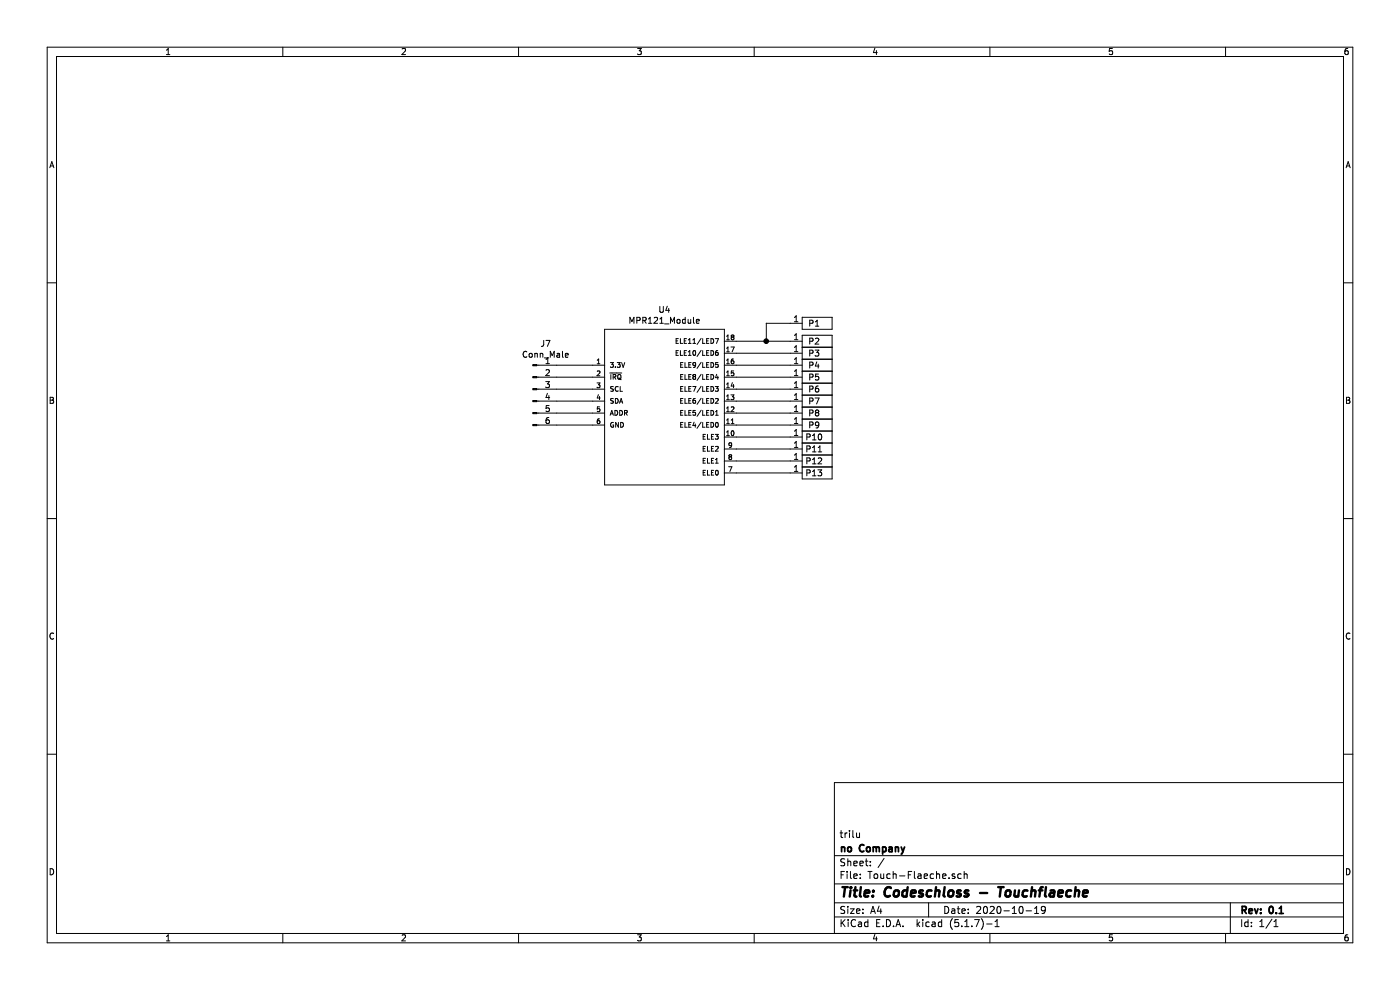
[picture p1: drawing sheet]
EESchema Schematic File Version 4
EELAYER 30 0
EELAYER END
$Descr A4 11693 8268
encoding utf-8
Sheet 1 1
Title "Codeschloss - Touchflaeche"
Date "2020-10-19"
Rev "0.1"
Comp "no Company"
Comment1 "trilu"
Comment2 ""
Comment3 ""
Comment4 ""
$EndDescr
$Comp
L Touchpad:MPR121_Module U4
U 1 1
P 5550 3350
F 0 "U4" H 5550 4115 50  0000 C CNN
F 1 "MPR121_Module" H 5550 4024 50  0000 C CNN
F 2 "touchpad:MPR121_SMD" H 5550 3350 50  0001 C CNN
F 3 "" H 5550 3350 50  0001 C CNN
	1    5550 3350
	1    0    0    -1  
$EndComp
$Comp
L Touchpad:touchpad_small P2
U 1 1
P 6850 2850
F 0 "P2" H 6800 2850 50  0000 C CNN
F 1 "touchpad_small" H 6900 2950 50  0001 C CNN
F 2 "touchpad:touchpad_small" H 6850 2900 50  0001 C CNN
F 3 "" H 6850 2900 50  0001 C CNN
	1    6850 2850
	1    0    0    -1  
$EndComp
$Comp
L Touchpad:touchpad_small P3
U 1 1
P 6850 2950
F 0 "P3" H 6800 2950 50  0000 C CNN
F 1 "touchpad_small" H 6900 3050 50  0001 C CNN
F 2 "touchpad:touchpad_small" H 6850 3000 50  0001 C CNN
F 3 "" H 6850 3000 50  0001 C CNN
	1    6850 2950
	1    0    0    -1  
$EndComp
$Comp
L Touchpad:touchpad_small P4
U 1 1
P 6850 3050
F 0 "P4" H 6800 3050 50  0000 C CNN
F 1 "touchpad_small" H 6900 3150 50  0001 C CNN
F 2 "touchpad:touchpad_small" H 6850 3100 50  0001 C CNN
F 3 "" H 6850 3100 50  0001 C CNN
	1    6850 3050
	1    0    0    -1  
$EndComp
$Comp
L Touchpad:touchpad_small P5
U 1 1
P 6850 3150
F 0 "P5" H 6800 3150 50  0000 C CNN
F 1 "touchpad_small" H 6900 3250 50  0001 C CNN
F 2 "touchpad:touchpad_small" H 6850 3200 50  0001 C CNN
F 3 "" H 6850 3200 50  0001 C CNN
	1    6850 3150
	1    0    0    -1  
$EndComp
$Comp
L Touchpad:touchpad_small P6
U 1 1
P 6850 3250
F 0 "P6" H 6800 3250 50  0000 C CNN
F 1 "touchpad_small" H 6900 3350 50  0001 C CNN
F 2 "touchpad:touchpad_small" H 6850 3300 50  0001 C CNN
F 3 "" H 6850 3300 50  0001 C CNN
	1    6850 3250
	1    0    0    -1  
$EndComp
$Comp
L Touchpad:touchpad_small P7
U 1 1
P 6850 3350
F 0 "P7" H 6800 3350 50  0000 C CNN
F 1 "touchpad_small" H 6900 3450 50  0001 C CNN
F 2 "touchpad:touchpad_small" H 6850 3400 50  0001 C CNN
F 3 "" H 6850 3400 50  0001 C CNN
	1    6850 3350
	1    0    0    -1  
$EndComp
$Comp
L Touchpad:touchpad_small P8
U 1 1
P 6850 3450
F 0 "P8" H 6800 3450 50  0000 C CNN
F 1 "touchpad_small" H 6900 3550 50  0001 C CNN
F 2 "touchpad:touchpad_small" H 6850 3500 50  0001 C CNN
F 3 "" H 6850 3500 50  0001 C CNN
	1    6850 3450
	1    0    0    -1  
$EndComp
$Comp
L Touchpad:touchpad_small P9
U 1 1
P 6850 3550
F 0 "P9" H 6800 3550 50  0000 C CNN
F 1 "touchpad_small" H 6900 3650 50  0001 C CNN
F 2 "touchpad:touchpad_small" H 6850 3600 50  0001 C CNN
F 3 "" H 6850 3600 50  0001 C CNN
	1    6850 3550
	1    0    0    -1  
$EndComp
$Comp
L Touchpad:touchpad_small P10
U 1 1
P 6850 3650
F 0 "P10" H 6800 3650 50  0000 C CNN
F 1 "touchpad_small" H 6900 3750 50  0001 C CNN
F 2 "touchpad:touchpad_small" H 6850 3700 50  0001 C CNN
F 3 "" H 6850 3700 50  0001 C CNN
	1    6850 3650
	1    0    0    -1  
$EndComp
$Comp
L Touchpad:touchpad_small P11
U 1 1
P 6850 3750
F 0 "P11" H 6800 3750 50  0000 C CNN
F 1 "touchpad_small" H 6900 3850 50  0001 C CNN
F 2 "touchpad:touchpad_small" H 6850 3800 50  0001 C CNN
F 3 "" H 6850 3800 50  0001 C CNN
	1    6850 3750
	1    0    0    -1  
$EndComp
$Comp
L Touchpad:touchpad_small P12
U 1 1
P 6850 3850
F 0 "P12" H 6800 3850 50  0000 C CNN
F 1 "touchpad_small" H 6900 3950 50  0001 C CNN
F 2 "touchpad:touchpad_small" H 6850 3900 50  0001 C CNN
F 3 "" H 6850 3900 50  0001 C CNN
	1    6850 3850
	1    0    0    -1  
$EndComp
$Comp
L Touchpad:touchpad_small P13
U 1 1
P 6850 3950
F 0 "P13" H 6800 3950 50  0000 C CNN
F 1 "touchpad_small" H 6900 4050 50  0001 C CNN
F 2 "touchpad:touchpad_small" H 6850 4000 50  0001 C CNN
F 3 "" H 6850 4000 50  0001 C CNN
	1    6850 3950
	1    0    0    -1  
$EndComp
$Comp
L Touchpad:touchpad_small P1
U 1 1
P 6850 2700
F 0 "P1" H 6800 2700 50  0000 C CNN
F 1 "touchpad_small" H 6900 2800 50  0001 C CNN
F 2 "touchpad:touchpad_big" H 6850 2750 50  0001 C CNN
F 3 "" H 6850 2750 50  0001 C CNN
	1    6850 2700
	1    0    0    -1  
$EndComp
Wire Wire Line
	6600 2700 6400 2700
Wire Wire Line
	6400 2700 6400 2850
$Comp
L Connector:Conn_01x06_Male J7
U 1 1
P 4450 3250
F 0 "J7" H 4558 3631 50  0000 C CNN
F 1 "Conn_Male" H 4558 3540 50  0000 C CNN
F 2 "Connector_PinHeader_2.00mm:PinHeader_1x06_P2.00mm_Vertical_SMD_Pin1Left" H 4450 3250 50  0001 C CNN
F 3 "~" H 4450 3250 50  0001 C CNN
	1    4450 3250
	1    0    0    -1  
$EndComp
Wire Wire Line
	6150 2850 6400 2850
Connection ~ 6400 2850
Wire Wire Line
	6400 2850 6600 2850
Wire Wire Line
	6150 2950 6600 2950
Wire Wire Line
	6150 3050 6600 3050
Wire Wire Line
	6150 3150 6600 3150
Wire Wire Line
	6150 3250 6600 3250
Wire Wire Line
	6150 3350 6600 3350
Wire Wire Line
	6150 3450 6600 3450
Wire Wire Line
	6150 3550 6600 3550
Wire Wire Line
	6150 3650 6600 3650
Wire Wire Line
	6150 3750 6600 3750
Wire Wire Line
	6150 3850 6600 3850
Wire Wire Line
	6150 3950 6600 3950
Wire Wire Line
	4650 3050 4950 3050
Wire Wire Line
	4650 3150 4950 3150
Wire Wire Line
	4650 3250 4950 3250
Wire Wire Line
	4650 3350 4950 3350
Wire Wire Line
	4650 3450 4950 3450
Wire Wire Line
	4650 3550 4950 3550
$EndSCHEMATC
